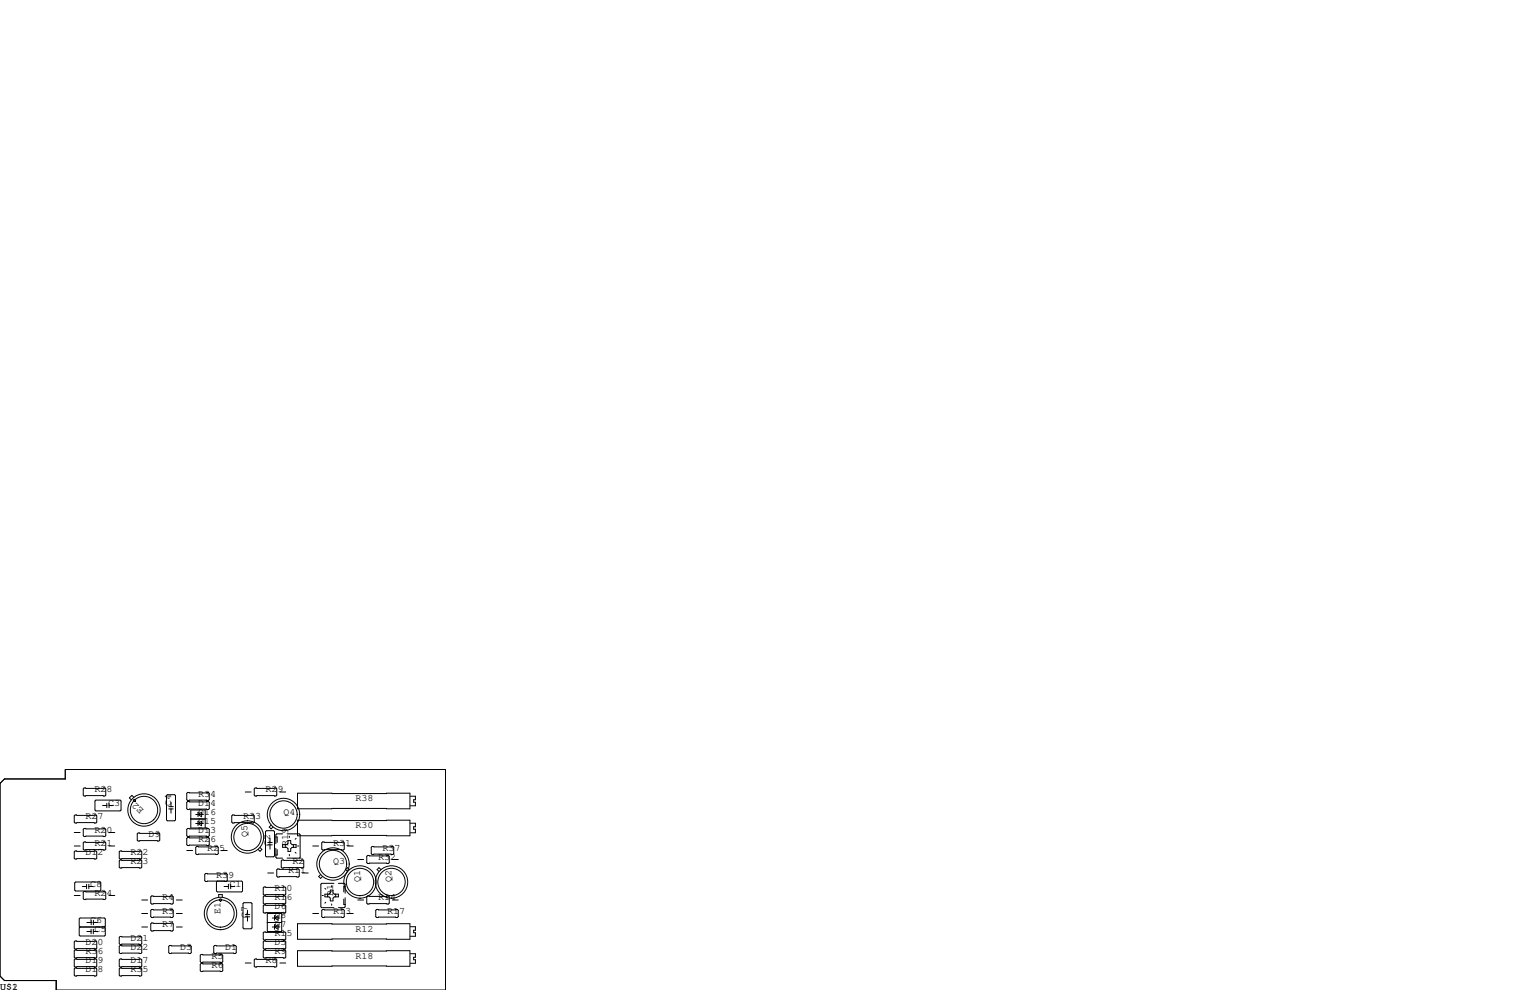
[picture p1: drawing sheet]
<svg xmlns="http://www.w3.org/2000/svg" width="432mm" height="279mm" viewBox="0 0 432 279" stroke-linecap="round" stroke-linejoin="round" font-family="sans-serif">
<g fill="none" stroke="#000" stroke-width=".28">
<path d="M0 221.1l1.3-1.3h17.1v-2.6h107.3v62.2h-109.8v-2.7h-14.6l-1.3-1.2zM21 238.8h1.6M21 234.9h1.6M21.2 230h5.9l.2 .3v1.7l-.2 .3h-5.9l-.2-.3v-1.7zM23.7 233.8h5.9l.2 .3v1.7l-.2 .3h-5.9l-.2-.3v-1.7zM23.7 237.6h5.9l.2 .3v1.7l-.2 .3h-5.9l-.2-.3v-1.7zM23.7 222.4h5.9l.2 .2v1.8l-.2 .3h-5.9l-.2-.3v-1.8zM27.1 225.8h6.8l.3 .3v2.5l-.3 .3h-6.8l-.3-.3v-2.5zM29 227.3h1.1M30.1 226.7v1.3M30.7 238.8h1.7M30.7 234.9h1.7"/>
<path d="M30.8 226.7v1.3M30.8 227.3h1.2M37.8 225l-.6-.5-.7 .7 .5 .5M39 235.1h5.8l.3 .2v1.8l-.3 .3h-5.8l-.3-.3v-1.8zM47.2 224.3h2.1l.2 .2v6.9l-.2 .2h-2.1l-.2-.2v-6.9zM47.6 228.3h1.3M47.6 227.7h1.3M48.3 226.4v1.3M48.3 228.3v1.2M53 236.3h5.8l.3 .3v1.8l-.3 .2h-5.8l-.3-.2v-1.8zM53 233.8h5.8l.3 .3v1.7l-.3 .3h-5.8l-.3-.3v-1.7zM53 226.2h5.8l.3 .2v1.8l-.3 .3h-5.8l-.3-.3v-1.8z"/>
<path d="M53 223.6h5.8l.3 .3v1.8l-.3 .2h-5.8l-.3-.2v-1.8zM53.8 228.6h4.1v5.1h-4.1zM53.8 231.1h4.1M55.2 232.4h2.2M55.2 229.9h2.2M55.5 238.9h5.8l.3 .2v1.8l-.3 .3h-5.8l-.3-.3v-1.8zM55.9 229.9l1-.7v1.3zM55.9 232.4l1-.6v1.2zM56.1 229.2h-.2v1.3M56.1 231.8h-.2v1.2M65.7 230h5.8l.3 .3v1.7l-.3 .3h-5.8l-.3-.3v-1.7zM69.2 223.5h1.7"/>
<path d="M72 222.4h5.9l.2 .2v1.8l-.2 .3h-5.9l-.2-.3v-1.8zM73.4 239.2l.5 .5-.5 .6-.6-.6M75.2 234.4h2l.3 .3v6.9l-.3 .2h-2l-.3-.2v-6.9zM75.6 238.4h1.2M75.6 237.8h1.2M76.2 236.6v1.2M76.2 238.4v1.2M76.5 232.9l-.5 .5 .5 .5 .5-.5M77.9 239.4v2.5l.2 .3h1.7M77.9 236.2h.3v1.5M78.2 239.8v1.5h-.3M79 223.5h1.6"/>
<path d="M79.8 238.4h1.1l.4-.4v-.8h.7v.8l.4 .4h1.2v.7h-1.2l-.4 .4v.8h-.7v-.8l-.4-.4h-1.1zM79.8 235.3h-1.7l-.2 .3v2.5M80.5 238.4v.7M81 235.3h3.5l.2 .3v6.3l-.2 .3h-3.5M81.7 236v.4M82.8 238.4v.7M83.6 236.6l-.3 .3M84 223.9h31.7v4.4h-31.7zM84 231.5h31.7v4.4h-31.7zM84 238.8h.4M88.3 238.8h1.6M91.1 237.6h5.8l.3 .3v1.7l-.3 .3h-5.8l-.3-.3v-1.7z"/>
<path d="M98 238.8h1.7M105 238.9h5.9l.2 .2v1.8l-.2 .3h-5.9l-.2-.3v-1.8zM115.8 224.7h1.4v1h-.5v.7h.5v1h-1.4M115.8 232.3h1.4v1h-.5v.7h.5v1h-1.4M21 252.7h1.6M21.1 249.2l.2-.3h6.9l.2 .3v2l-.2 .3h-6.9l-.2-.3zM21.2 240.2h5.9l.2 .2v1.8l-.2 .2h-5.9l-.2-.2v-1.8zM23.2 250.2h1.2M23.7 251.6h5.9l.2 .2v1.8l-.2 .3h-5.9l-.2-.3v-1.8zM24.4 249.6v1.2M25.1 250.2h1.2M25.1 249.6v1.2"/>
<path d="M25.7 259.7v1.3M26.4 259.7v1.3M30.7 252.7h1.7M33.9 242.7h5.9l.2 .3v1.7l-.2 .3h-5.9l-.2-.3v-1.7zM33.9 240.2h5.9l.2 .2v1.8l-.2 .2h-5.9l-.2-.2v-1.8zM40 257.8h1.7M40 254h1.7M42.5 256.9l.3-.2h5.8l.3 .2v1.8l-.3 .3h-5.8l-.3-.3zM42.5 253.1l.3-.2h5.8l.3 .2v1.8l-.3 .2h-5.8l-.3-.2zM49.8 257.8h1.6M49.8 254h1.6M52.7 240h1.7"/>
<path d="M61.3 248.7l-.2 .2v2.6l.2 .2h6.9l.3-.2v-2.6l-.3-.2-10.2 .1-.2-.3v-1.7l.2-.3h5.9l.2 .3v1.7l-.2 .3-.5-.1M61.7 253.2v-.7h1v.7M62.5 240h1.6M63.2 250.2h1.3M64.5 249.6v1.2M65.1 250.2h1.2M65.1 249.6v1.2M68.6 255l.2-.2h2.1l.2 .2v6.9l-.2 .2h-2.1l-.2-.2zM69.2 258.7h1.3M69.2 258.1h1.3M69.9 256.9v1.2M69.9 258.7v1.3"/>
<path d="M74.3 250.6l.2-.3h5.9l.2 .3v1.7l-.2 .3h-5.9l-.2-.3zM74.3 253.1l.2-.2h5.9l.2 .2v1.8l-.2 .2h-5.9l-.2-.2zM74.3 255.7l.2-.3h5.9l.2 .3v1.7l-.2 .3h-5.9l-.2-.3zM75.4 257.8h4.1v5.1h-4.1zM75.6 246.4h1.6M76.8 259.1h2.2M77.5 259.1l1-.7v1.3zM77.7 258.4h-.2v1.3M78.1 245.5l.3-.3h5.8l.3 .3v1.8l-.3 .2h-5.8l-.3-.2zM79.6 242.7h5.9l.2 .3v1.7l-.2 .3h-5.9l-.2-.3v-1.7zM81.7 241.1v.4M83.3 240.5l.3 .3"/>
<path d="M85.3 246.4h1.7M88.3 257.8h1.6M90.5 246.8l-.6 .6 .6 .5 .5-.5M90.8 256.9l.3-.2h5.8l.3 .2v1.8l-.3 .3h-5.8l-.3-.3zM90.9 252.7h.4M91.7 252.3h1.1l.4-.3v-.8h.8v.8l.4 .3h1.1v.8h-1.1l-.4 .4v.8h-.8v-.8l-.4-.4h-1.1zM91.7 250.7l.2 .3M91.9 254.6l-.2 .3M92.5 252.3v.8M93.6 250v.3M93.6 255.1v.4M94.2 249.3h-3.4l-.2 .3v6.3l.2 .3h3.4"/>
<path d="M94.7 252.3v.8M95.5 249.3h1.7l.2 .3v2.5M97 253.7v1.6h.4M97.4 253.4v2.5l-.2 .3h-1.7M97.4 250.2h-.4v1.5M98 257.8h1.7M98.6 245.4l-.5-.5-.6 .5 .6 .5M101 254h1.6M101 242.6h1.6M103.5 253.1l.3-.2h5.8l.3 .2v1.8l-.3 .2h-5.8l-.3-.2zM103.8 241.4h5.8l.3 .3v1.8l-.3 .2h-5.8l-.3-.2v-1.8zM106 256.9l.3-.2h5.8l.3 .2v1.8l-.3 .3h-5.8l-.3-.3z"/>
<path d="M107.5 245.4l-.5-.5-.6 .5 .6 .5M110.7 254h1.7M110.7 242.6h1.7M21.2 270.6h5.9l.2 .3v1.8l-.2 .2h-5.9l-.2-.2v-1.8zM21.2 268.1h5.9l.2 .3v1.7l-.2 .3h-5.9l-.2-.3v-1.7zM21.2 273.2h5.9l.2 .2v1.8l-.2 .3h-5.9l-.2-.3v-1.8zM21.2 265.6h5.9l.2 .2v1.8l-.2 .2h-5.9l-.2-.2v-1.8zM22.6 261.6l-.2-.2v-2.1l.2-.2h6.9l.2 .2v2.1l-.2 .2M22.6 261.6l-.2 .3v2l.2 .3h6.9l.2-.3v-2l-.2-.3M22.6 261.6h6.9M24.5 262.9h1.2M24.5 260.3h1.2"/>
<path d="M25.7 262.3v1.2M26.3 262.3v1.2M26.3 262.9h1.3M26.4 260.3h1.2M33.9 273.2h5.9l.2 .2v1.8l-.2 .3h-5.9l-.2-.3v-1.8zM33.9 270.6h5.9l.2 .3v1.8l-.2 .2h-5.9l-.2-.2v-1.8zM33.9 266.8h5.9l.2 .3v1.8l-.2 .2h-5.9l-.2-.2v-1.8zM33.9 264.3h5.9l.2 .2v1.8l-.2 .3h-5.9l-.2-.3v-1.8zM40 261.6h1.7M42.5 260.7l.3-.2h5.8l.3 .2v1.8l-.3 .3h-5.8l-.3-.3zM47.6 267.1l.3-.3h5.8l.3 .3v1.8l-.3 .2h-5.8l-.3-.2zM49.8 261.6h1.6"/>
<path d="M56.5 269.6l.3-.2h5.8l.3 .2v1.8l-.3 .3h-5.8l-.3-.3zM56.5 272.2l.3-.3h5.8l.3 .3v1.7l-.3 .3h-5.8l-.3-.3zM60.3 267.1l.3-.3h5.8l.3 .3v1.8l-.3 .2h-5.8l-.3-.2zM69.2 271.8h1.7M71.8 270.9l.2-.3h5.9l.2 .3v1.8l-.2 .2h-5.9l-.2-.2zM74.3 263.3l.2-.3h5.9l.2 .3v1.7l-.2 .3h-5.9l-.2-.3zM74.3 265.8l.2-.2h5.9l.2 .2v1.8l-.2 .2h-5.9l-.2-.2zM74.3 268.4l.2-.3h5.9l.2 .3v1.7l-.2 .3h-5.9l-.2-.3zM75.4 260.3h4.1M76.8 261.6h2.2M77.5 261.6l1-.6v1.3zM77.7 261h-.2v1.3"/>
<path d="M79 271.8h1.6M84 260.7h31.7v4.4h-31.7zM84 268.3h31.7v4.4h-31.7zM115.8 269.2h1.4v1h-.5v.7h.5v1h-1.4M115.8 261.5h1.4v1h-.5v.7h.5v1h-1.4"/>
<circle cx="37.9" cy="225.9" r=".32"/>
<circle cx="40.6" cy="228.6" r="4.6"/>
<circle cx="40.6" cy="228.6" r="3.9"/>
<circle cx="69.8" cy="236.2" r="3.9"/>
<circle cx="69.9" cy="236.2" r="4.6"/>
<circle cx="80" cy="229.9" r="3.9"/>
<circle cx="80" cy="229.9" r="4.6"/>
<circle cx="62.2" cy="257.8" r="4.6"/>
<circle cx="62.2" cy="254" r=".32"/>
<circle cx="62.2" cy="257.8" r="3.9"/>
<circle cx="94" cy="243.8" r="4.6"/>
<circle cx="94" cy="243.8" r="3.9"/>
<circle cx="101.6" cy="248.9" r="4.6"/>
<circle cx="101.6" cy="248.9" r="3.9"/>
<circle cx="110.5" cy="248.9" r="4.6"/>
<circle cx="110.5" cy="248.9" r="3.9"/>
</g>
<g font-size="2.8">
<text x="26.7" y="223.5">R28</text>
<text x="30.5" y="227.3">C3</text>
<text x="48.3" y="227.3" transform="rotate(-90 48.3 227.3)">C4</text>
<text x="55.9" y="227.3">D14</text>
<text x="55.9" y="224.8">R34</text>
<text x="74.9" y="223.5">R29</text>
<text x="100.3" y="226.1">R38</text>
<text x="24.1" y="231.1">R27</text>
<text x="40.6" y="228.6" transform="rotate(-135 40.6 228.6)">E2</text>
<text x="55.9" y="232.4">D15</text>
<text x="55.9" y="229.9">D16</text>
<text x="68.6" y="231.1">R33</text>
<text x="80" y="229.9">Q4</text>
<text x="100.3" y="233.7">R30</text>
<text x="26.7" y="234.9">R20</text>
<text x="26.7" y="238.8">R21</text>
<text x="41.9" y="236.2">D9</text>
<text x="55.9" y="237.5">R26</text>
<text x="55.9" y="234.9">D13</text>
<text x="69.8" y="236.2" transform="rotate(-90 69.8 236.2)">Q5</text>
<text x="76.2" y="238.8" transform="rotate(-90 76.2 238.8)">C2</text>
<text x="81.3" y="238.8" transform="rotate(-90 81.3 238.8)">R19</text>
<text x="94" y="238.8">R31</text>
<text x="24.1" y="241.3">D12</text>
<text x="36.8" y="241.3">R22</text>
<text x="36.8" y="243.8">R23</text>
<text x="58.4" y="240">R25</text>
<text x="82.5" y="243.8">R2</text>
<text x="94" y="243.8">Q3</text>
<text x="106.7" y="242.6">R32</text>
<text x="107.9" y="240">R37</text>
<text x="25.4" y="250.2">C8</text>
<text x="61" y="247.6">R39</text>
<text x="64.8" y="250.2">C1</text>
<text x="77.5" y="251.5">R10</text>
<text x="81.3" y="246.4">R11</text>
<text x="101.6" y="248.9" transform="rotate(-90 101.6 248.9)">Q1</text>
<text x="110.5" y="248.9" transform="rotate(-90 110.5 248.9)">Q2</text>
<text x="26.7" y="252.7">R24</text>
<text x="45.7" y="257.8">R3</text>
<text x="45.7" y="254">R4</text>
<text x="62.2" y="257.8" transform="rotate(-90 62.2 257.8)">E1</text>
<text x="77.5" y="256.5">D6</text>
<text x="77.5" y="254">R16</text>
<text x="94" y="252.7" transform="rotate(-90 94 252.7)">R1</text>
<text x="94" y="257.8">R13</text>
<text x="106.7" y="254">R14</text>
<text x="109.2" y="257.8">R17</text>
<text x="25.4" y="260.3">C6</text>
<text x="26.7" y="262.9">C5</text>
<text x="45.7" y="261.6">R7</text>
<text x="69.8" y="259.1" transform="rotate(-90 69.8 259.1)">C7</text>
<text x="77.5" y="261.6">D7</text>
<text x="77.5" y="259.1">D8</text>
<text x="100.3" y="262.9">R12</text>
<text x="24.1" y="269.2">R36</text>
<text x="24.1" y="266.7">D20</text>
<text x="36.8" y="265.4">D21</text>
<text x="36.8" y="268">D22</text>
<text x="50.8" y="268">D3</text>
<text x="63.5" y="268">D1</text>
<text x="77.5" y="269.2">R9</text>
<text x="77.5" y="266.7">D5</text>
<text x="77.5" y="264.2">R15</text>
<text x="24.1" y="274.3">D18</text>
<text x="24.1" y="271.8">D19</text>
<text x="36.8" y="274.3">R35</text>
<text x="36.8" y="271.8">D17</text>
<text x="59.7" y="270.5">R5</text>
<text x="59.7" y="273">R6</text>
<text x="74.9" y="271.8">R8</text>
<text x="100.3" y="270.5">R18</text>
<text x="0" y="279.4">U$1</text>
<text x="3.4" y="279.4">2</text>
</g>
</svg>
